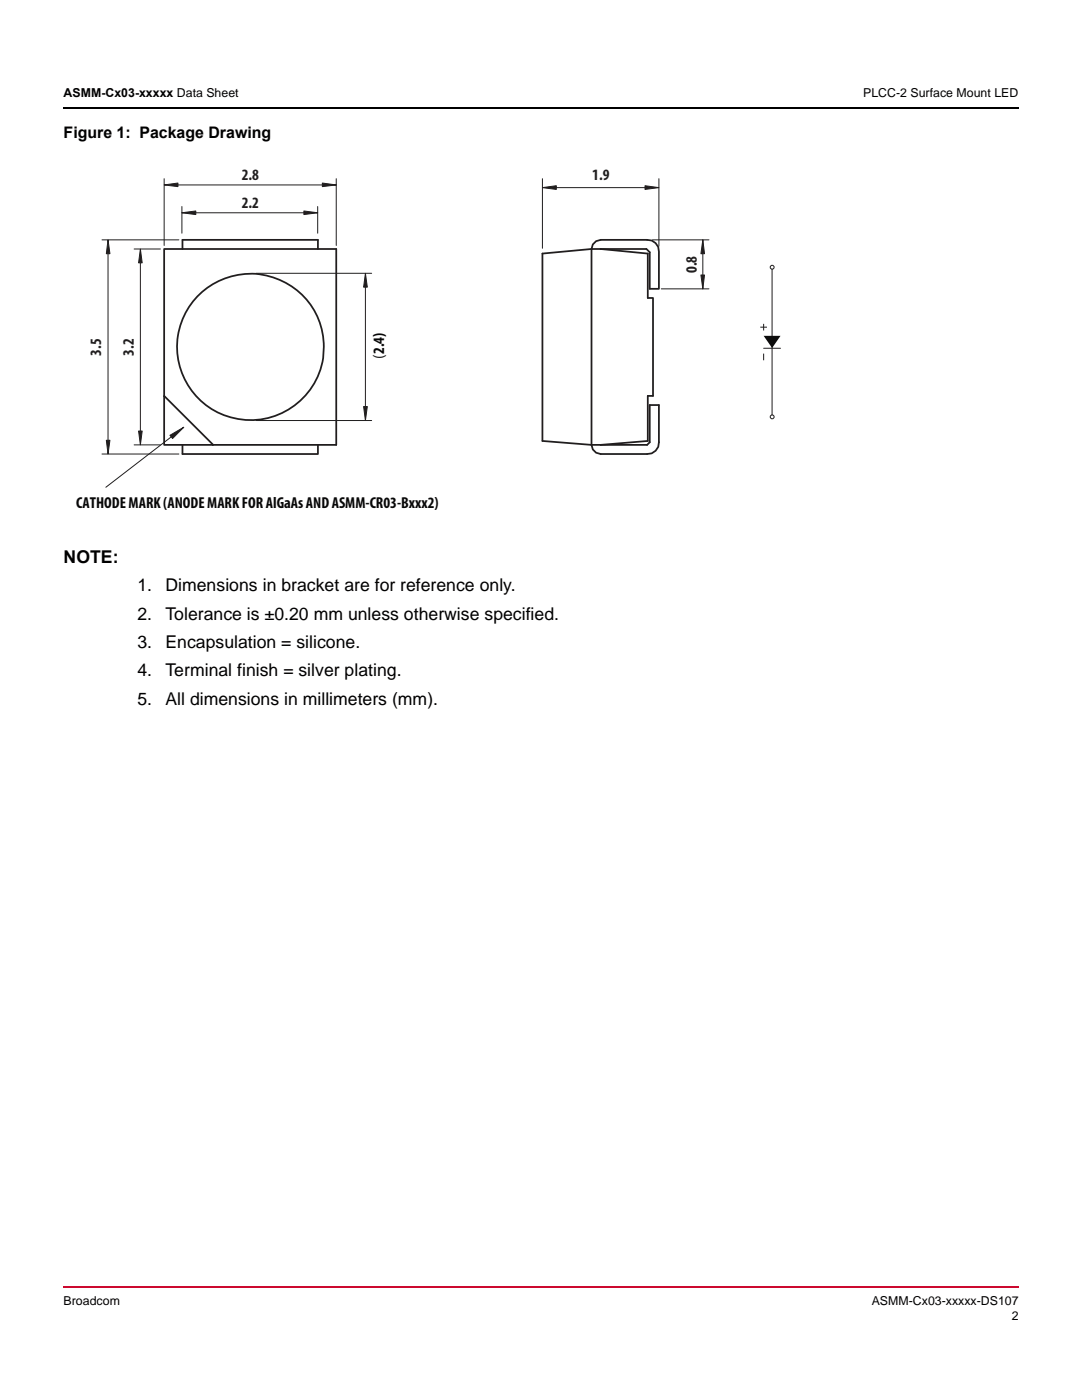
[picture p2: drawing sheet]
<svg xmlns="http://www.w3.org/2000/svg" width="216mm" height="279mm" viewBox="0 0 216 279" stroke-linecap="round" stroke-linejoin="round" font-family="sans-serif">
<path d="M12.5 256.7h.2v.3h-.2z" fill="#cc092f"/>
<path d="M12.7 256.9h190.7" fill="none" stroke="#cc092f" stroke-width=".36"/>
<path d="M12.5 21.4h.2v.4h-.2z" fill="#000"/>
<path d="M12.7 21.6h190.7" fill="none" stroke="#000" stroke-width=".36"/>
<path d="M13 31.8h146.8v71.8h-146.8z" fill="#fff"/>
<path d="M130.2 47.9h11.3M132 57.6h9.5M140.2 47.9v9.7" fill="none" stroke="#211d1e" stroke-width=".2"/>
<path d="M139.9 54.9h.7l-.4 2.7z" fill="#211d1e"/>
<path d="M139.9 54.9h.7l-.4 2.7z" fill="none" stroke="#211d1e" stroke-width=".2"/>
<path d="M140.2 47.9l.4 2.7h-.7z" fill="#211d1e"/>
<path d="M140.2 47.9l.4 2.7h-.7zM36.7 85.3l-15.6 11.9" fill="none" stroke="#211d1e" stroke-width=".2"/>
<path d="M33.9 86.9l2.8-1.6-2.3 2.2z" fill="#211d1e"/>
<path d="M32.8 35.7v13.3M35.5 36.9h31.6M67.1 35.7v13.3M33.9 86.9l2.8-1.6-2.3 2.2z" fill="none" stroke="#211d1e" stroke-width=".2"/>
<path d="M32.8 36.9l2.7-.4v.7z" fill="#211d1e"/>
<path d="M32.8 36.9l2.7-.4v.7z" fill="none" stroke="#211d1e" stroke-width=".2"/>
<path d="M64.3 36.5l2.8 .4-2.8 .3z" fill="#211d1e"/>
<path d="M64.3 36.5l2.8 .4-2.8 .3zM36.3 42.5h27.1M36.3 41.2v5.3M63.4 41.2v5.3" fill="none" stroke="#211d1e" stroke-width=".2"/>
<path d="M36.3 42.5l2.8-.4v.7z" fill="#211d1e"/>
<path d="M36.3 42.5l2.8-.4v.7z" fill="none" stroke="#211d1e" stroke-width=".2"/>
<path d="M60.6 42.1l2.8 .4-2.8 .3z" fill="#211d1e"/>
<path d="M20.3 47.9h15.4M21.6 50.6v37.3M60.6 42.1l2.8 .4-2.8 .3zM20.3 90.6h15.4" fill="none" stroke="#211d1e" stroke-width=".2"/>
<path d="M21.6 47.9l.3 2.7h-.7z" fill="#211d1e"/>
<path d="M21.6 47.9l.3 2.7h-.7z" fill="none" stroke="#211d1e" stroke-width=".2"/>
<path d="M21.2 87.9h.7l-.3 2.7z" fill="#211d1e"/>
<path d="M26.8 49.7h5.2M28 52.5v33.5M21.2 87.9h.7l-.3 2.7zM26.8 88.8h5.2" fill="none" stroke="#211d1e" stroke-width=".2"/>
<path d="M28 49.7l.4 2.8h-.7z" fill="#211d1e"/>
<path d="M28 49.7l.4 2.8h-.7z" fill="none" stroke="#211d1e" stroke-width=".2"/>
<path d="M27.7 86h.7l-.4 2.8z" fill="#211d1e"/>
<path d="M51.1 54.5h23.1M72.9 57.3v23.8M27.7 86h.7l-.4 2.8zM51.1 83.9h23.1" fill="none" stroke="#211d1e" stroke-width=".2"/>
<path d="M72.9 54.5l.4 2.8h-.7z" fill="#211d1e"/>
<path d="M72.9 54.5l.4 2.8h-.7z" fill="none" stroke="#211d1e" stroke-width=".2"/>
<path d="M72.6 81.1h.7l-.4 2.8z" fill="#211d1e"/>
<path d="M108.2 35.7v13.8M111 37.4h17.7M131.5 35.7v13.4M72.6 81.1h.7l-.4 2.8z" fill="none" stroke="#211d1e" stroke-width=".2"/>
<g fill="none" stroke="#211d1e" stroke-width=".35">
<path d="M36.4 49.7v-1.8h27v1.8M118 49.7l.3-.9 .6-.7 1-.2h9.2a2.24 2.24 0 0 1 2.4 2.3M118 49.7h11l.6 .6v7.3h1.9v-7.3M118 49.7l-9.8 .9v37.4l9.8 .8M118 49.7v39.1M119.9 49.7l9.4 .9v8.9h1v19.5h-1v9l-9.4 .8M32.8 79v-29.3h34.3v39.1h-24.6M32.8 79l9.7 9.8h-9.7zM63.4 88.8v1.8h-27v-1.8M118 88.8h11.1l.5-.5v-7.5h1.9v7.5a2.24 2.24 0 0 1-2.4 2.3h-9.2l-1-.3-.6-.6z"/>
<circle cx="50" cy="69.3" r="14.6"/>
</g>
<path d="M108.2 37.4l2.8-.3v.7z" fill="#211d1e"/>
<path d="M108.2 37.4l2.8-.3v.7z" fill="none" stroke="#211d1e" stroke-width=".2"/>
<path d="M128.7 37.1l2.8 .3-2.8 .4z" fill="#211d1e"/>
<path d="M128.7 37.1l2.8 .3-2.8 .4z" fill="none" stroke="#211d1e" stroke-width=".2"/>
<path d="M154.1 53.7v29.1" fill="none" stroke="#201c1d" stroke-width=".2"/>
<path d="M152.4 67h3.3l-1.6 2.5z" fill="#0a0c0c"/>
<g fill="none" stroke="#211d1e" stroke-width=".2">
<path d="M152.4 69.5h3.3"/>
<circle cx="154.1" cy="53.3" r=".39"/>
<circle cx="154.1" cy="83.2" r=".39"/>
</g>
<path d="M151.7 65.3h1.3M152.4 64.6v1.4M152.4 70.6v1.3" fill="none" stroke="#201c1d" stroke-width=".2"/>
<g font-size="3.5">
<text x="12.7" y="112.4">NOTE:</text>
<text x="27.4" y="118">1.</text>
<text x="33" y="118">Dimensions in bracket are for reference only.</text>
<text x="27.4" y="123.7">2.</text>
<text x="33" y="123.7">Tolerance is ±0.20 mm unless otherwise specified.</text>
<text x="27.4" y="129.3">3.</text>
<text x="33" y="129.3">Encapsulation = silicone.</text>
<text x="27.4" y="135">4.</text>
<text x="33" y="135">Terminal finish = silver plating.</text>
<text x="27.4" y="140.6">5.</text>
<text x="33" y="140.6">All dimensions in millimeters (mm).</text>
</g>
<text font-size="3.2" x="12.7" y="27.5">Figure 1: Package Drawing</text>
<g font-size="3.2" fill="#211d1e">
<text x="48.2" y="35.9">2.8</text>
<text x="118.2" y="36">1.9</text>
<text x="48.2" y="41.5">2.2</text>
<text x="139.1" y="54.5" transform="rotate(-90 139.1 54.5)">0.8</text>
<text x="20.2" y="71" transform="rotate(-90 20.2 71)">3.5</text>
<text x="26.7" y="71" transform="rotate(-90 26.7 71)">3.2</text>
<text x="76.6" y="71.6" transform="rotate(-90 76.6 71.6)">(2.4)</text>
</g>
<text font-size="3.2" fill="#070808" x="15.2" y="101.5">CATHODE MARK (ANODE MARK FOR AlGaAs AND ASMM-CR03-Bxxx2)</text>
<g font-size="2.5">
<text x="12.7" y="19.4">ASMM-Cx03-xxxxx Data Sheet</text>
<text x="172.2" y="19.4">PLCC-2 Surface Mount LED</text>
<text x="12.7" y="260.3">Broadcom</text>
<text x="173.9" y="260.3">ASMM-Cx03-xxxxx-DS107</text>
<text x="201.9" y="263.5">2</text>
</g>
</svg>
